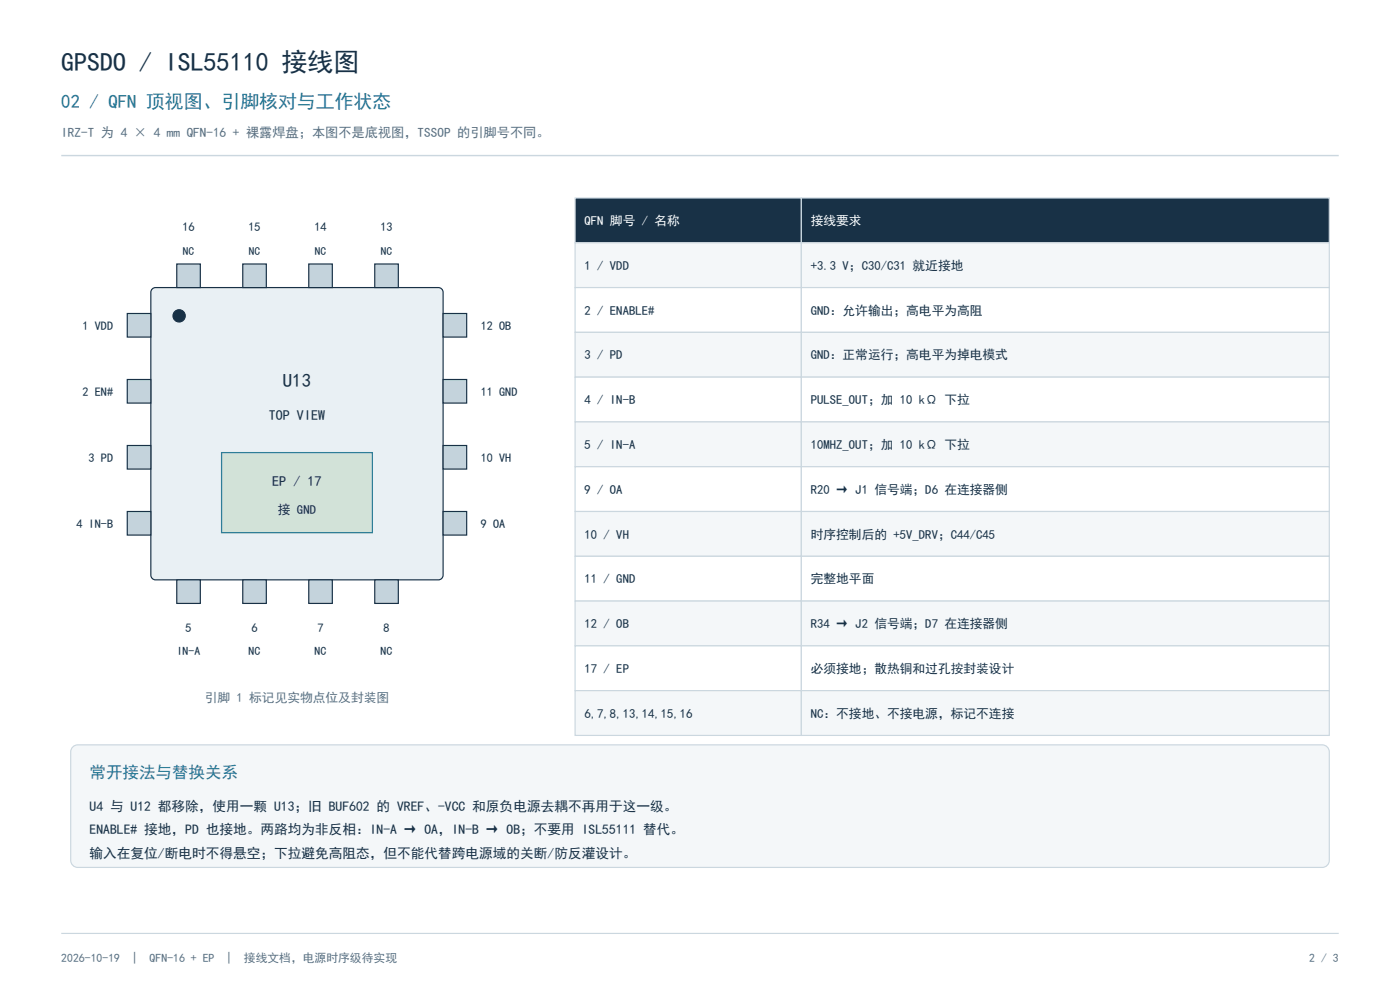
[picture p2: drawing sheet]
<svg xmlns="http://www.w3.org/2000/svg" width="297mm" height="210mm" viewBox="0 0 297 210" stroke-linecap="round" stroke-linejoin="round" font-family="sans-serif">
<path d="M13 33h271" fill="none" stroke="#cbd7df" stroke-width=".3"/>
<path d="M32.3 61.3l.7-.3h60a1 1 0 0 1 1 1v60a1 1 0 0 1-1 1h-60a1 1 0 0 1-1-1v-60z" fill-rule="evenodd" fill="#e9f0f4" stroke="#183146" stroke-width=".25"/>
<circle cx="38" cy="67" r="1.3" fill="#183146" stroke="#183146" stroke-width=".25"/>
<path d="M47 96h32v17h-32z" fill-rule="evenodd" fill="#d2e2d8" stroke="#17846b" stroke-width=".25"/>
<g fill="#c4d3dc" stroke="#183146" stroke-width=".25">
<path d="M27 66.5h5v5h-5z" fill-rule="evenodd"/>
<path d="M27 80.5h5v5h-5z" fill-rule="evenodd"/>
<path d="M27 94.5h5v5h-5z" fill-rule="evenodd"/>
<path d="M27 108.5h5v5h-5z" fill-rule="evenodd"/>
<path d="M94 66.5h5v5h-5z" fill-rule="evenodd"/>
<path d="M94 80.5h5v5h-5z" fill-rule="evenodd"/>
<path d="M94 94.5h5v5h-5z" fill-rule="evenodd"/>
<path d="M94 108.5h5v5h-5z" fill-rule="evenodd"/>
<path d="M37.5 123h5v5h-5z" fill-rule="evenodd"/>
<path d="M51.5 123h5v5h-5z" fill-rule="evenodd"/>
<path d="M65.5 123h5v5h-5z" fill-rule="evenodd"/>
<path d="M79.5 123h5v5h-5z" fill-rule="evenodd"/>
<path d="M37.5 56h5v5h-5z" fill-rule="evenodd"/>
<path d="M51.5 56h5v5h-5z" fill-rule="evenodd"/>
<path d="M65.5 56h5v5h-5z" fill-rule="evenodd"/>
<path d="M79.5 56h5v5h-5z" fill-rule="evenodd"/>
</g>
<g fill="#183146" stroke="#cbd7df" stroke-width=".25">
<path d="M122 42h48v9.5h-48z" fill-rule="evenodd"/>
<path d="M170 42h112v9.5h-112z" fill-rule="evenodd"/>
</g>
<g fill="#f4f7f9" stroke="#cbd7df" stroke-width=".25">
<path d="M122 51.5h48v9.5h-48z" fill-rule="evenodd"/>
<path d="M170 51.5h112v9.5h-112z" fill-rule="evenodd"/>
</g>
<g fill="#fff" stroke="#cbd7df" stroke-width=".25">
<path d="M122 61h48v9.5h-48z" fill-rule="evenodd"/>
<path d="M170 61h112v9.5h-112z" fill-rule="evenodd"/>
</g>
<g fill="#f4f7f9" stroke="#cbd7df" stroke-width=".25">
<path d="M122 70.5h48v9.5h-48z" fill-rule="evenodd"/>
<path d="M170 70.5h112v9.5h-112z" fill-rule="evenodd"/>
</g>
<g fill="#fff" stroke="#cbd7df" stroke-width=".25">
<path d="M122 80h48v9.5h-48z" fill-rule="evenodd"/>
<path d="M170 80h112v9.5h-112z" fill-rule="evenodd"/>
</g>
<g fill="#f4f7f9" stroke="#cbd7df" stroke-width=".25">
<path d="M122 89.5h48v9.5h-48z" fill-rule="evenodd"/>
<path d="M170 89.5h112v9.5h-112z" fill-rule="evenodd"/>
</g>
<g fill="#fff" stroke="#cbd7df" stroke-width=".25">
<path d="M122 99h48v9.5h-48z" fill-rule="evenodd"/>
<path d="M170 99h112v9.5h-112z" fill-rule="evenodd"/>
</g>
<g fill="#f4f7f9" stroke="#cbd7df" stroke-width=".25">
<path d="M122 108.5h48v9.5h-48z" fill-rule="evenodd"/>
<path d="M170 108.5h112v9.5h-112z" fill-rule="evenodd"/>
</g>
<g fill="#fff" stroke="#cbd7df" stroke-width=".25">
<path d="M122 118h48v9.5h-48z" fill-rule="evenodd"/>
<path d="M170 118h112v9.5h-112z" fill-rule="evenodd"/>
</g>
<g fill="#f4f7f9" stroke="#cbd7df" stroke-width=".25">
<path d="M122 127.5h48v9.5h-48z" fill-rule="evenodd"/>
<path d="M170 127.5h112v9.5h-112z" fill-rule="evenodd"/>
</g>
<g fill="#fff" stroke="#cbd7df" stroke-width=".25">
<path d="M122 137h48v9.5h-48z" fill-rule="evenodd"/>
<path d="M170 137h112v9.5h-112z" fill-rule="evenodd"/>
</g>
<g fill="#f4f7f9" stroke="#cbd7df" stroke-width=".25">
<path d="M122 146.5h48v9.5h-48z" fill-rule="evenodd"/>
<path d="M170 146.5h112v9.5h-112z" fill-rule="evenodd"/>
<path d="M15.6 158.3l.9-.3h264a1.5 1.5 0 0 1 1.5 1.5v23a1.5 1.5 0 0 1-1.5 1.5h-264a1.5 1.5 0 0 1-1.5-1.5v-23l.1-.5z" fill-rule="evenodd"/>
</g>
<path d="M13 198h271" fill="none" stroke="#cbd7df" stroke-width=".25"/>
<text font-size="5.5" fill="#183146" x="13" y="15">GPSDO / ISL55110 接线图</text>
<text font-size="4" fill="#236ea2" x="13" y="23">02 / QFN 顶视图、引脚核对与工作状态</text>
<text font-size="4" fill="#183146" x="60" y="82">U13</text>
<text font-size="3.5" fill="#236ea2" x="19" y="165">常开接法与替换关系</text>
<g font-size="3" fill="#183146">
<text x="57" y="89">TOP VIEW</text>
<text x="57.8" y="103">EP / 17</text>
</g>
<g font-size="2.9" fill="#183146">
<text x="19" y="172">U4 与 U12 都移除，使用一颗 U13；旧 BUF602 的 VREF、-VCC 和原负电源去耦不再用于这一级。</text>
<text x="19" y="177">ENABLE# 接地，PD 也接地。两路均为非反相：IN-A → OA，IN-B → OB；不要用 ISL55111 替代。</text>
<text x="19" y="182">输入在复位/断电时不得悬空；下拉避免高阻态，但不能代替跨电源域的关断/防反灌设计。</text>
</g>
<text font-size="2.8" fill="#587084" x="13" y="29">IRZ-T 为 4 × 4 mm QFN-16 + 裸露焊盘；本图不是底视图，TSSOP 的引脚号不同。</text>
<g font-size="2.7" fill="#fff">
<text x="124" y="47.7">QFN 脚号 / 名称</text>
<text x="172" y="47.7">接线要求</text>
</g>
<g font-size="2.7" fill="#183146">
<text x="124" y="57.3">1 / VDD</text>
<text x="172" y="57.3">+3.3 V；C30/C31 就近接地</text>
<text x="124" y="66.7">2 / ENABLE#</text>
<text x="172" y="66.7">GND：允许输出；高电平为高阻</text>
<text x="124" y="76.2">3 / PD</text>
<text x="172" y="76.2">GND：正常运行；高电平为掉电模式</text>
<text x="124" y="85.7">4 / IN-B</text>
<text x="172" y="85.7">PULSE_OUT；加 10 kΩ 下拉</text>
<text x="124" y="95.2">5 / IN-A</text>
<text x="172" y="95.2">10MHZ_OUT；加 10 kΩ 下拉</text>
<text x="124" y="104.7">9 / OA</text>
<text x="172" y="104.7">R20 → J1 信号端；D6 在连接器侧</text>
<text x="59" y="109">接 GND</text>
<text x="124" y="114.3">10 / VH</text>
<text x="172" y="114.3">时序控制后的 +5V_DRV；C44/C45</text>
<text x="124" y="123.7">11 / GND</text>
<text x="172" y="123.7">完整地平面</text>
<text x="124" y="133.2">12 / OB</text>
<text x="172" y="133.2">R34 → J2 信号端；D7 在连接器侧</text>
<text x="124" y="142.8">17 / EP</text>
<text x="172" y="142.8">必须接地；散热铜和过孔按封装设计</text>
<text x="124" y="152.2">6,7,8,13,14,15,16</text>
<text x="172" y="152.2">NC：不接地、不接电源，标记不连接</text>
</g>
<text font-size="2.7" fill="#587084" x="43.4" y="149">引脚 1 标记见实物点位及封装图</text>
<g font-size="2.6" fill="#183146">
<text x="38.7" y="49">16</text>
<text x="52.7" y="49">15</text>
<text x="66.7" y="49">14</text>
<text x="80.7" y="49">13</text>
<text x="17.5" y="70">1 VDD</text>
<text x="102" y="70">12 OB</text>
<text x="17.5" y="84">2 EN#</text>
<text x="102" y="84">11 GND</text>
<text x="18.8" y="98">3 PD</text>
<text x="102" y="98">10 VH</text>
<text x="16.2" y="112">4 IN-B</text>
<text x="102" y="112">9 OA</text>
<text x="39.3" y="134">5</text>
<text x="53.3" y="134">6</text>
<text x="67.4" y="134">7</text>
<text x="81.3" y="134">8</text>
</g>
<g font-size="2.5" fill="#183146">
<text x="37.5" y="139">IN-A</text>
<text x="52.8" y="139">NC</text>
<text x="66.8" y="139">NC</text>
<text x="80.7" y="139">NC</text>
</g>
<g font-size="2.5" fill="#587084">
<text x="13" y="204">2026-10-19</text>
<text x="28" y="204">|</text>
<text x="31.7" y="204">QFN-16 + EP</text>
<text x="48" y="204">|</text>
<text x="51.7" y="204">接线文档，电源时序级待实现</text>
<text x="277.7" y="204">2 / 3</text>
</g>
<g font-size="2.4" fill="#183146">
<text x="38.8" y="54">NC</text>
<text x="52.8" y="54">NC</text>
<text x="66.8" y="54">NC</text>
<text x="80.8" y="54">NC</text>
</g>
</svg>
